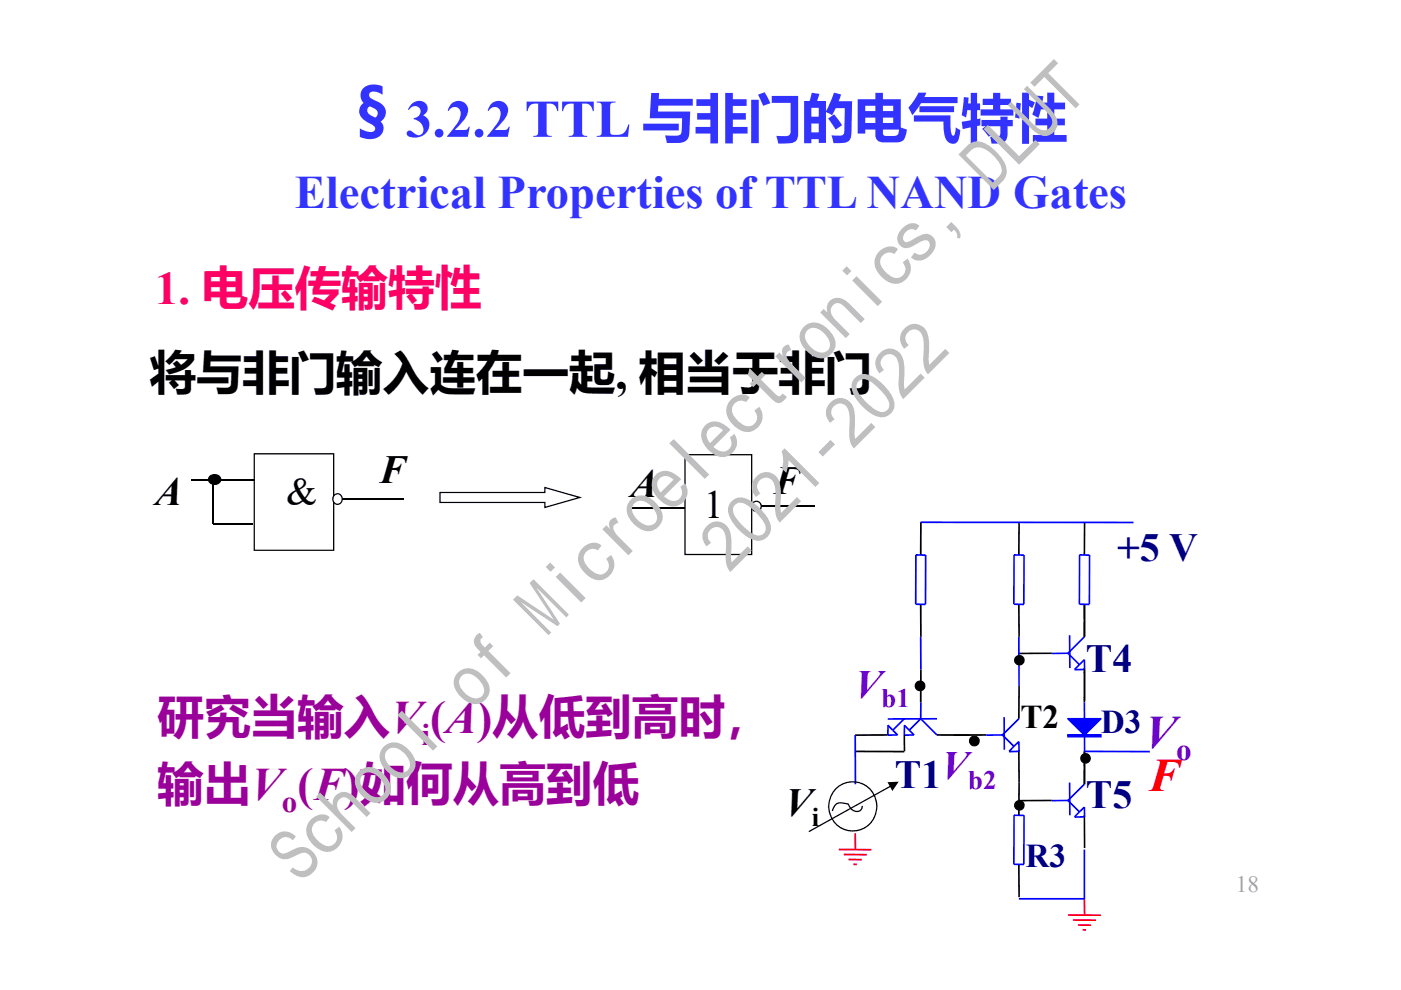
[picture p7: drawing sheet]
<svg xmlns="http://www.w3.org/2000/svg" width="297mm" height="210mm" viewBox="0 0 297 210" stroke-linecap="round" stroke-linejoin="round" font-family="sans-serif">
<path d="M93.2 104.3h22.3l-.1 .2v-1.3l8 2.3-8 2.3v-1.2l.1 .1h-22.3zM93.3 104.6l.1-.1v2.1l-.1-.2h22.4v1.2l-.2-.1 7.4-2.1v.2l-7.4-2.1 .2-.1v1.2z" fill="#000"/>
<path d="M145.2 96.4h14.2v21.2h-14.2z" fill="#fff"/>
<path d="M145.1 96.3h14.4v21.5h-14.4zM145.4 96.4v21.2l-.2-.1h14.2l-.2 .1v-21.2l.2 .2h-14.2z" fill="#000"/>
<circle cx="160.4" cy="107.4" r="1.05" fill="#fff"/>
<path d="M159.2 107.4a1.2 1.2 0 0 1 2.4 0 1.2 1.2 0 0 1-2.4 0zM159.5 107.4a.91 .91 0 0 0 1.8 0 .91 .91 0 0 0-1.8 0z" fill="#000"/>
<path d="M161.5 107.4h11.3" fill="none" stroke="#000" stroke-width=".25"/>
<path d="M133.9 107.7h11.3" fill="none" stroke="#000" stroke-width=".28"/>
<path d="M53.9 96.2h16.9v20.5h-16.9z" fill="#fff"/>
<path d="M53.8 96.1h17.1v20.7h-17.1zM54 96.2v20.5l-.1-.1h16.9l-.2 .1v-20.5l.2 .2h-16.9z" fill="#000"/>
<path d="M45.2 111.1h8.4M45.2 102.6v8.5M72.2 105.7h13.4" fill="none" stroke="#000" stroke-width=".28"/>
<path d="M40.4 101.7h13.5" fill="none" stroke="#000" stroke-width=".25"/>
<path d="M71 104.9a1.06 1.06 0 0 1 1.6 .9 1.06 1.06 0 0 1-1.6 1 1.23 1.23 0 0 1 0-1.9z" fill-rule="evenodd" fill="#fff"/>
<g fill="#000">
<path d="M44.3 101a1.5 1.5 0 0 1 1.6-.5 1.5 1.5 0 0 1 1 1.2 1.44 1.44 0 0 1-1.4 1.2 1.44 1.44 0 0 1-1.4-1.3zM44.6 101.1l-.3 .5a1.18 1.18 0 0 0 1.2 1 1.18 1.18 0 0 0 1.2-1 1.25 1.25 0 0 0-2.1-.5z"/>
<path d="M70.4 105.9a1.2 1.2 0 0 1 2.4 0 1.2 1.2 0 0 1-2.4 0zM71 105.1l-.3 .6 .1 .7a.82 .82 0 0 0 1.4 .2l.2-.5v-.5l-.4-.6a.8 .8 0 0 0-1 .1z"/>
</g>
<path d="M44.5 101.1a1.29 1.29 0 0 1 1.4-.4 1.29 1.29 0 0 1 .8 1.3 1.29 1.29 0 0 1-1.5 .7 1.29 1.29 0 0 1-.9-1.3z" fill-rule="evenodd" fill="#000"/>
<path d="M216 138.6h7M229.9 128.1v7M229.9 141.7v6.9" fill="none" stroke="#000" stroke-width=".38"/>
<g fill="#00f">
<path d="M229.8 134.9l.2 .3-3.5 3.5-.2-.3z"/>
<path d="M226.5 138.4l2.5 2.5-.3 .2-2.4-2.4z"/>
<path d="M229.8 139.8l.2 .2-1 1.1-.3-.2z"/>
</g>
<path d="M229.9 139.9v2.1" fill="none" stroke="#00f" stroke-width=".38"/>
<path d="M227.8 142h2.1" fill="none" stroke="#00f" stroke-width=".4"/>
<path d="M227.7 141.9l1-1 .3 .2-1 1z" fill="#00f"/>
<path d="M226.8 134.7v7" fill="none" stroke="#00f" stroke-width=".4"/>
<path d="M223 138.6h3.4" fill="none" stroke="#00f" stroke-width=".38"/>
<path d="M202.1 155.9h7M216 145.5v6.9M216 159v7" fill="none" stroke="#000" stroke-width=".4"/>
<g fill="#00f">
<path d="M212.4 155.8l3.5-3.5 .3 .3-3.5 3.4z"/>
<path d="M212.7 155.8l2.4 2.4-.3 .2-2.4-2.4z"/>
<path d="M214.8 158.2l1.1-1 .3 .2-1.1 1z"/>
</g>
<path d="M216 157.3v2.1h-2.1" fill="none" stroke="#00f" stroke-width=".4"/>
<path d="M214.8 158.2l.3 .2-1 1.1-.3-.2z" fill="#00f"/>
<path d="M212.9 152.1v6.9" fill="none" stroke="#00f" stroke-width=".38"/>
<path d="M209.1 155.9h3.4" fill="none" stroke="#00f" stroke-width=".4"/>
<path d="M229.9 159.4v6.9M216 169.8h7M229.9 172.9v7" fill="none" stroke="#000" stroke-width=".38"/>
<g fill="#00f">
<path d="M226.3 169.7l3.5-3.5 .2 .3-3.5 3.4z"/>
<path d="M226.5 169.7l2.5 2.4-.3 .2-2.4-2.4z"/>
<path d="M228.7 172.1l1.1-1 .2 .2-1 1z"/>
</g>
<path d="M229.9 171.2v2.1" fill="none" stroke="#00f" stroke-width=".38"/>
<path d="M227.8 173.3h2.1" fill="none" stroke="#00f" stroke-width=".4"/>
<path d="M228.7 172.1l.3 .2-1 1.1-.3-.3z" fill="#00f"/>
<path d="M226.8 166v6.9" fill="none" stroke="#00f" stroke-width=".4"/>
<path d="M223 169.8h3.4" fill="none" stroke="#00f" stroke-width=".38"/>
<path d="M181.3 155.9h6.9M195.2 142v7M198.6 155.9h7" fill="none" stroke="#000" stroke-width=".4"/>
<g fill="#00f">
<path d="M195.3 152.3l3.5 3.5-.3 .2-3.4-3.4z"/>
<path d="M192.7 154.7l2.4-2.4 .2 .3-2.4 2.4z"/>
<path d="M192.9 154.7l1 1.1-.2 .2-1-1z"/>
</g>
<path d="M191.7 155.9h2.1" fill="none" stroke="#00f" stroke-width=".4"/>
<path d="M191.7 153.8v2.1" fill="none" stroke="#00f" stroke-width=".38"/>
<path d="M191.9 153.7l1 1-.2 .3-1.1-1.1z" fill="#00f"/>
<path d="M188.2 152.5h10.4M195.2 149v3.4" fill="none" stroke="#00f" stroke-width=".4"/>
<g fill="#00f">
<path d="M189.2 154.7l2.4-2.4 .3 .3-2.5 2.4z"/>
<path d="M189.4 154.7l1 1.1-.2 .2-1-1z"/>
</g>
<path d="M188.2 155.9h2.1M188.3 153.8v2.1" fill="none" stroke="#00f" stroke-width=".4"/>
<path d="M188.4 153.7l1 1-.2 .3-1.1-1.1z" fill="#00f"/>
<path d="M195.2 110.8v6.9M216 110.8v6.9M195.2 128.1v7M216 128.1v7M181.3 159.4h10.4M216 166v6.9M216 183.3v7" fill="none" stroke="#000" stroke-width=".4"/>
<path d="M229.9 110.8v6.9M229.9 128.1v7M191.7 155.9v3.5M229.9 142v7M229.9 159.4v6.9" fill="none" stroke="#000" stroke-width=".38"/>
<path d="M194.1 117.7h2.1v10.4l-2.1 .1zM215 117.7h2.1v10.4l-2.1 .1zM228.9 117.7h2.1M228.9 128.2h2.1M215 172.9v10.4h2.1v-10.4" fill="none" stroke="#00f" stroke-width=".4"/>
<path d="M228.9 117.7v10.4M231 117.7v10.4M229.9 149v10.4M215 172.9h2.1" fill="none" stroke="#00f" stroke-width=".38"/>
<path d="M226.4 156.1h7" fill="none" stroke="#00f" stroke-width=".34"/>
<g fill="#00f">
<path d="M226.2 155.7h7.4v.7h-7.4zM226.4 156.1h7l-.2 .1v-.3l.2 .2h-7l.2-.2v.3z"/>
<path d="M226.3 152.3h7.1l.2 .2-3.7 3.6-3.6-3.5zM226.5 152.3l3.5 3.5h-.2l3.5-3.5 .1 .3h-7z"/>
</g>
<path d="M226.4 152.4h7l-3.5 3.5z" fill="#00f"/>
<path d="M195.2 110.8h45.1M195.2 135.1v6.9M216 135.1v10.4M181.3 155.9v10.4" fill="none" stroke="#00f" stroke-width=".4"/>
<path d="M177.8 180.2h7M178.9 181.3h4.8M179.9 182.3h2.8" fill="none" stroke="#f00" stroke-width=".4"/>
<path d="M181 183.1l.7 .1-.1 .3h-.6z" fill="#f00"/>
<path d="M181.3 176.7v3.5" fill="none" stroke="#f00" stroke-width=".4"/>
<path d="M226.4 194.1h7M227.5 195.2h4.8M228.5 196.2h2.8" fill="none" stroke="#f00" stroke-width=".38"/>
<path d="M229.6 197l.7 .1-.1 .3h-.7z" fill="#f00"/>
<path d="M229.9 190.6v3.5" fill="none" stroke="#f00" stroke-width=".38"/>
<path d="M216 190.5h13.9l-.2 .1v-10.4h.4l-.1 10.6h-14z" fill="#00f"/>
<path d="M229.9 159.4h13.9" fill="none" stroke="#00f" stroke-width=".4"/>
<g fill="#000">
<path d="M177.1 170.5a1.91 1.91 0 0 1 2-.2l.7 .1a2.79 2.79 0 0 0 1.9 1.6l.7-.3 .3-.8h.2l-.1 .7-.4 .4a1.79 1.79 0 0 1-2.6-1.2l-.1-.2-1.1-.2-.9 .1-.7 .6-.4 1-.3-.1z"/>
<path d="M193.9 145.5a1.15 1.15 0 0 1 2.3 0 1.15 1.15 0 0 1-2.3 0zM194.2 145.5a.9 .9 0 0 0 1.8 0 .9 .9 0 0 0-1.8 0z"/>
<path d="M205.4 157.2a1.15 1.15 0 0 1 2.3 0 1.15 1.15 0 0 1-2.3 0zM205.7 157.2a.9 .9 0 0 0 1.8 0 .9 .9 0 0 0-1.8 0z"/>
<path d="M215 140a1.15 1.15 0 0 1 2.3 0 1.15 1.15 0 0 1-2.3 0zM215.3 140a.86 .86 0 0 0 1.7 0 .86 .86 0 0 0-1.7 0z"/>
<path d="M171.4 176.3l.2 .2 17.5-9.7-.2-.3zM188.2 165.9l1 1.9 1.3-2z"/>
<path d="M177.1 167.3a5.3 5.3 0 0 1 7.4 0 5.3 5.3 0 0 1 .1 7.4 5.3 5.3 0 0 1-7.4 .2 5.5 5.5 0 0 1-.1-7.6zM177.3 167.4a5 5 0 0 0 1.5 8.2 5 5 0 0 0 7-4.6 5 5 0 0 0-3-4.6 5 5 0 0 0-5.5 1z"/>
<path d="M215 170.8a1.12 1.12 0 0 1 2.2 0 1.12 1.12 0 0 1-2.2 0zM215.3 170.8a.86 .86 0 0 0 1.7 0 .86 .86 0 0 0-1.7 0z"/>
<path d="M229 160.8a1.15 1.15 0 0 1 2.3 0 1.15 1.15 0 0 1-2.3 0zM229.3 160.8a.86 .86 0 0 0 1.7 0 .86 .86 0 0 0-1.7 0z"/>
</g>
<g fill="#000">
<circle cx="195.1" cy="145.5" r="1.02"/>
<circle cx="206.6" cy="157.2" r="1.02"/>
<circle cx="216.1" cy="140" r="1"/>
<circle cx="216.1" cy="170.8" r="1"/>
<circle cx="230.2" cy="160.8" r=".99"/>
</g>
<g font-size="14.8" fill="#bfbfbf">
<text x="154.6" y="121.6" transform="rotate(-45 154.6 121.6)">2021-2022</text>
<text x="63.5" y="187.6" transform="rotate(-45 63.5 187.6)">School of Microelectronics, DLUT</text>
</g>
<text font-size="14.1" fill="#33f" x="75.2" y="29">§</text>
<text font-size="11.3" fill="#33f" x="86" y="29">3.2.2 TTL 与非门的电气特性</text>
<text font-size="9.9" fill="#33f" x="62.5" y="44">Electrical Properties of TTL NAND Gates</text>
<text font-size="9.9" fill="#ff0065" x="32.9" y="64.6">1. 电压传输特性</text>
<text font-size="9.9" x="31.7" y="82.5">将与非门输入连在一起, 相当于非门</text>
<g font-size="9.9" fill="#9a009a">
<text x="33.4" y="155.5">研究当输入V(A)从低到高时，</text>
<text x="33.4" y="169.8">输出V (F)如何从高到低</text>
</g>
<text font-size="9.9" fill="#6500cc" x="242.8" y="158.7">V</text>
<text font-size="9.9" fill="#f00" x="243.5" y="167.7">F</text>
<g font-size="8.5">
<text x="32.9" y="107.1">A</text>
<text x="60.7" y="107.1">&amp;</text>
<text x="80.4" y="102.4">F</text>
<text x="133.6" y="105.5">A</text>
<text x="163.9" y="104.8">F</text>
<text x="149.2" y="109.9">1</text>
<text x="166.5" y="173.1">V</text>
</g>
<g font-size="8.5" fill="#000080">
<text x="236.9" y="118.9">+5 V</text>
<text x="230.2" y="142.5">T4</text>
<text x="189.7" y="167.2">T1V</text>
<text x="230.2" y="171.3">T5</text>
</g>
<text font-size="8.5" fill="#6500cc" x="181.3" y="148">V</text>
<text font-size="7" x="216.4" y="154.5">T2</text>
<g font-size="7" fill="#000080">
<text x="233.4" y="155.4">D3</text>
<text x="217.4" y="183.8">R3</text>
</g>
<g font-size="6.6" fill="#9a009a">
<text x="89.4" y="158">i</text>
<text x="59.8" y="172.2">o</text>
</g>
<text font-size="6.6" fill="#6500cc" x="249.3" y="161.2">o</text>
<g font-size="5.7" fill="#6500cc">
<text x="186.9" y="150.1">b1</text>
<text x="205.3" y="167.4">b2</text>
</g>
<text font-size="5.7" x="172.1" y="175.2">i</text>
<text font-size="4.9" fill="#a6a6a6" x="262" y="189.3">18</text>
</svg>
